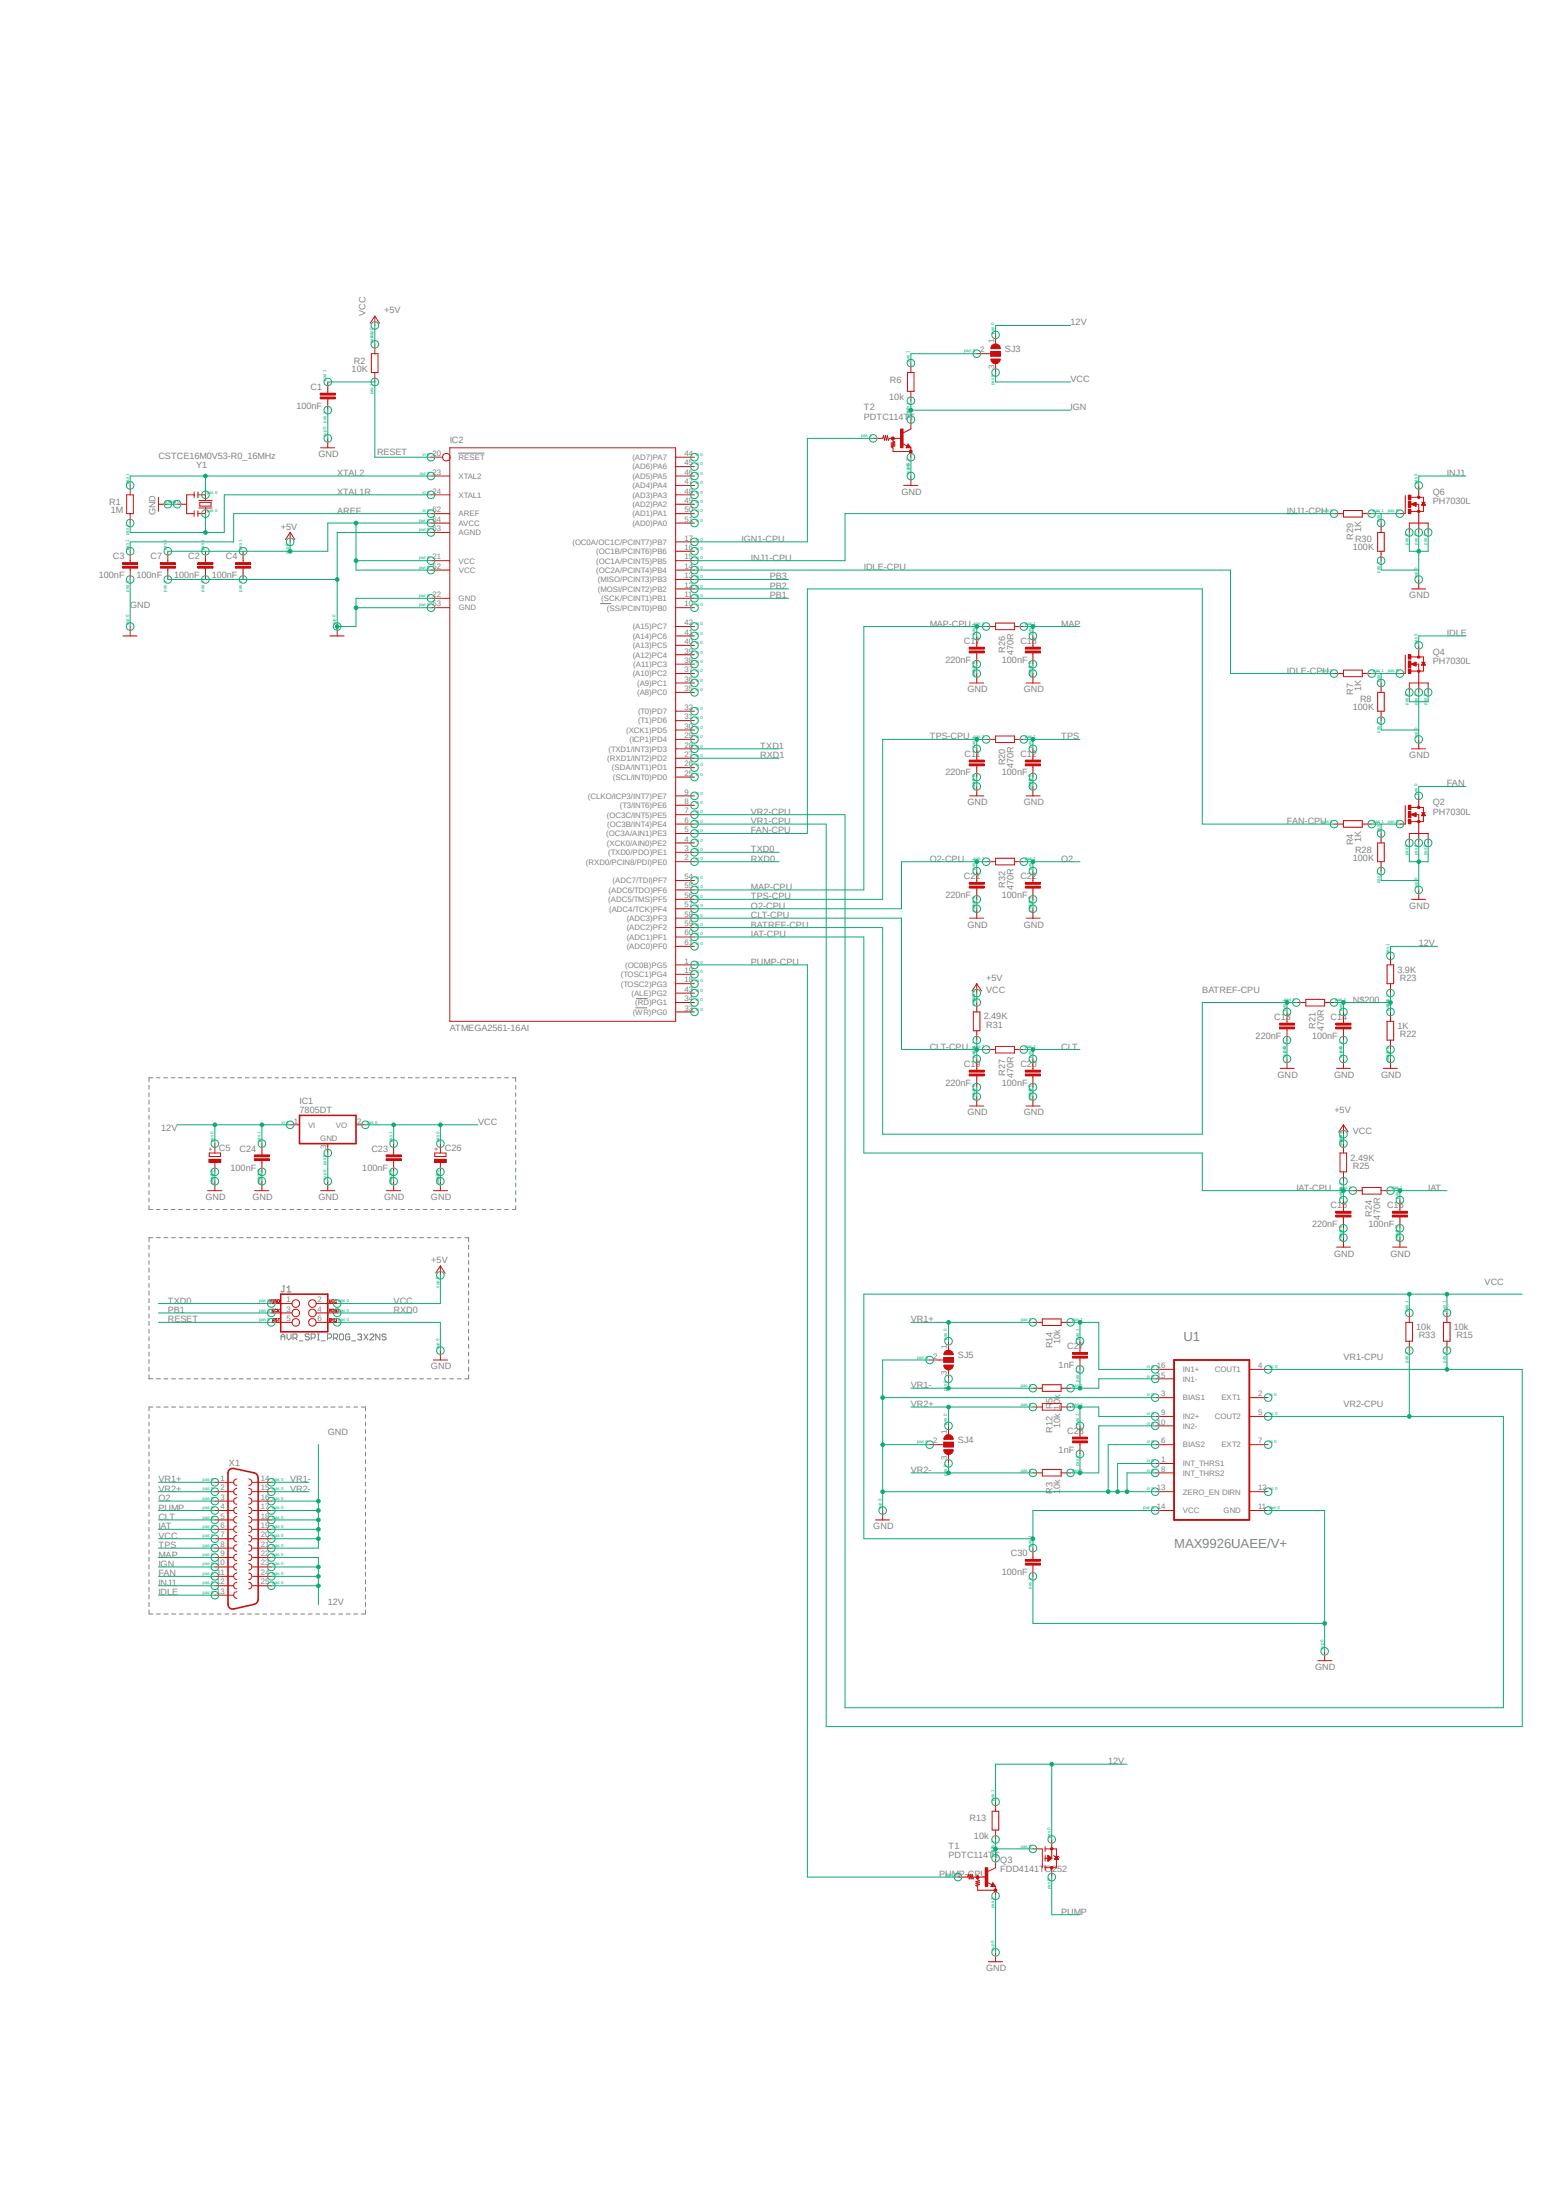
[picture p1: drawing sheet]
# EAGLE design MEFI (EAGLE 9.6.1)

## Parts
C1  100nF  C-EUC0805  [C0805]
C2  100nF  C-EUC0805  [C0805]
C3  100nF  C-EUC0805  [C0805]
C4  100nF  C-EUC0805  [C0805]
C5  CPOL-EUTT2D7L  [TT2D7L]
C7  100nF  C-EUC0805  [C0805]
C11  220nF  C-EUC0805  [C0805]
C12  100nF  C-EUC0805  [C0805]
C13  220nF  C-EUC0805  [C0805]
C14  100nF  C-EUC0805  [C0805]
C15  220nF  C-EUC0805  [C0805]
C16  100nF  C-EUC0805  [C0805]
C17  220nF  C-EUC0805  [C0805]
C18  100nF  C-EUC0805  [C0805]
C19  220nF  C-EUC0805  [C0805]
C20  100nF  C-EUC0805  [C0805]
C21  220nF  C-EUC0805  [C0805]
C22  100nF  C-EUC0805  [C0805]
C23  100nF  C-EUC0805  [C0805]
C24  100nF  C-EUC0805  [C0805]
C26  CPOL-EUTT2D7L  [TT2D7L]
C27  1nF  C-EUC0805  [C0805]
C28  1nF  C-EUC0805  [C0805]
C30  100nF  C-EUC0805  [C0805]
IC1  7805DT  [TO252]
IC2  ATMEGA2561-16AI  [TQFP64]
J1  AVR_SPI_PROG_3X2NS  [2X3-NS]
Q2  PH7030L  [SOT669]
Q3  FDD4141TO252  [TO252]
Q4  PH7030L  [SOT669]
Q6  PH7030L  [SOT669]
R1  1M  R-EU_R0805  [R0805]
R2  10K  R-EU_R0805  [R0805]
R3  10k  R-EU_R0805  [R0805]
R4  1K  R-EU_R0805  [R0805]
R5  10k  R-EU_R0805  [R0805]
R6  10k  R-EU_R0805  [R0805]
R7  1K  R-EU_R0805  [R0805]
R8  100K  R-EU_R0805  [R0805]
R12  10k  R-EU_R0805  [R0805]
R13  10k  R-EU_R0805  [R0805]
R14  10k  R-EU_R0805  [R0805]
R15  10k  R-EU_R0805  [R0805]
R20  470R  R-EU_R0805  [R0805]
R21  470R  R-EU_R0805  [R0805]
R22  1K  R-EU_R0805  [R0805]
R23  3.9K  R-EU_R0805  [R0805]
R24  470R  R-EU_R0805  [R0805]
R25  2.49K  R-EU_R0805  [R0805]
R26  470R  R-EU_R0805  [R0805]
R27  470R  R-EU_R0805  [R0805]
R28  100K  R-EU_R0805  [R0805]
R29  1K  R-EU_R0805  [R0805]
R30  100K  R-EU_R0805  [R0805]
R31  2.49K  R-EU_R0805  [R0805]
R32  470R  R-EU_R0805  [R0805]
R33  10k  R-EU_R0805  [R0805]
SJ3  SJ2W  [SJ_2]
SJ4  SJ2W  [SJ_2]
SJ5  SJ2W  [SJ_2]
T1  PDTC114TT  MUN2214T1-NPN_DRIVER-SC59-BEC  [SC59-BEC]
T2  PDTC114TT  MUN2214T1-NPN_DRIVER-SC59-BEC  [SC59-BEC]
U1  MAXIM_MAX9926UAEE-V+MAXIM_MAX9926UAEE-V+_0_0  [MAXIM_MAX9926UAEE-V+_0]
X1  F25D  [F25D]
Y1  CSTCE16M0V53-R0_16MHz  RESONATORMU  [RESONATOR]

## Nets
12V: C5.+ C24.1 IC1.1(VI) Q3.2(S) R13.2 R23.1 SJ3.1 X1.22 X1.23 X1.24 X1.25
AREF: C3.1 IC2.62(AREF)
BATREF-CPU: C13.1 IC2.59((ADC2)PF2) R21.2
CLT: C20.1 R27.1 X1.5
CLT-CPU: C19.1 IC2.58((ADC3)PF3) R27.2 R31.2
FAN: Q2.MB(D) X1.11
FAN-CPU: IC2.5((OC3A/AIN1)PE3) R4.2
GND: C1.2 C2.2 C3.2 C4.2 C5.- C7.2 C11.2 C12.2 C13.2 C14.2 C15.2 C16.2 C17.2 C18.2 C19.2 C20.2 C21.2 C22.2 C23.2 C24.2 C26.- C30.2 IC1.3(GND) IC2.22(GND) IC2.53(GND1) IC2.63(AGND) J1.6 Q2.1(S) Q2.2(S) Q2.3(S) Q4.1(S) Q4.2(S) Q4.3(S) Q6.1(S) Q6.2(S) Q6.3(S) R8.1 R22.2 R28.1 R30.1 SJ4.2 SJ5.2 T1.E T2.E U1.1(INT_THRS1) U1.3(BIAS1) U1.6(BIAS2) U1.8(INT_THRS2) U1.11(GND) U1.13(ZERO_EN) X1.16 X1.17 X1.18 X1.19 X1.20 X1.21 Y1.2
IAT: C16.1 R24.1 X1.6
IAT-CPU: C15.1 IC2.60((ADC1)PF1) R24.2 R25.2
IDLE: Q4.MB(D) X1.13
IDLE-CPU: IC2.14((OC2A/PCINT4)PB4) R7.2
IGN: R6.1 T2.C X1.10
IGN1-CPU: IC2.17((OC0A/OC1C/PCINT7)PB7) T2.B
INJ1: Q6.MB(D) X1.12
INJ1-CPU: IC2.15((OC1A/PCINT5)PB5) R29.2
MAP: C18.1 R26.1 X1.9
MAP-CPU: C17.1 IC2.55((ADC6/TDO)PF6) R26.2
N$7: Q2.4(G) R4.1 R28.2
N$13: Q6.4(G) R29.1 R30.2
N$33: C28.2 R3.1 U1.10(IN2-)
N$34: C27.2 R5.1 U1.15(IN1-)
N$36: R6.2 SJ3.2
N$48: Q3.1(G) R13.1 T1.C
N$49: C27.1 R14.1 U1.16(IN1+)
N$52: C28.1 R12.1 U1.9(IN2+)
N$91: Q4.4(G) R7.1 R8.2
N$200: C14.1 R21.1 R22.1 R23.2
O2: C22.1 R32.1 X1.3
O2-CPU: C21.1 IC2.57((ADC4/TCK)PF4) R32.2
PB1: IC2.11((SCK/PCINT1)PB1) J1.3
PB2: IC2.12((MOSI/PCINT2)PB2)
PB3: IC2.13((MISO/PCINT3)PB3)
PUMP: Q3.3(D) X1.4
PUMP-CPU: IC2.1((OC0B)PG5) T1.B
RESET: C1.1 IC2.20(RESET) J1.5 R2.1
RXD0: IC2.2((RXD0/PCIN8/PDI)PE0) J1.4
RXD1: IC2.27((RXD1/INT2)PD2)
TPS: C12.1 R20.1 X1.8
TPS-CPU: C11.1 IC2.56((ADC5/TMS)PF5) R20.2
TXD0: IC2.3((TXD0/PDO)PE1) J1.1
TXD1: IC2.28((TXD1/INT3)PD3)
VCC: C2.1 C4.1 C7.1 C23.1 C26.+ C30.1 IC1.2(VO) IC2.21(VCC) IC2.52(VCC1) IC2.64(AVCC) J1.2 R2.2 R15.1 R25.1 R31.1 R33.1 SJ3.3 U1.14(VCC) X1.7 ; supply symbol labelled +5V
VR1+: R14.2 SJ5.1 X1.1
VR1-: R5.2 SJ5.3 X1.14
VR1-CPU: IC2.6((OC3B/INT4)PE4) R15.2 U1.4(COUT1)
VR2+: R12.2 SJ4.1 X1.2
VR2-: R3.2 SJ4.3 X1.15
VR2-CPU: IC2.7((OC3C/INT5)PE5) R33.2 U1.5(COUT2)
XTAL1R: IC2.24(XTAL1) R1.1 Y1.3
XTAL2: IC2.23(XTAL2) R1.2 Y1.1
Unconnected: IC2.4((XCK0/AIN0)PE2) IC2.8((T3/INT6)PE6) IC2.9((CLKO/ICP3/INT7)PE7) IC2.10((SS/PCINT0)PB0) IC2.16((OC1B/PCINT6)PB6) IC2.18((TOSC2)PG3) IC2.19((TOSC1)PG4) IC2.25((SCL/INT0)PD0) IC2.26((SDA/INT1)PD1) IC2.29((ICP1)PD4) IC2.30((XCK1)PD5) IC2.31((T1)PD6) IC2.32((T0)PD7) IC2.33((WR)PG0) IC2.34((RD)PG1) IC2.35((A8)PC0) IC2.36((A9)PC1) IC2.37((A10)PC2) IC2.38((A11)PC3) IC2.39((A12)PC4) IC2.40((A13)PC5) IC2.41((A14)PC6) IC2.42((A15)PC7) IC2.43((ALE)PG2) IC2.44((AD7)PA7) IC2.45((AD6)PA6) IC2.46((AD5)PA5) IC2.47((AD4)PA4) IC2.48((AD3)PA3) IC2.49((AD2)PA2) IC2.50((AD1)PA1) IC2.51((AD0)PA0) IC2.54((ADC7/TDI)PF7) IC2.61((ADC0)PF0) U1.2(EXT1) U1.7(EXT2) U1.12(DIRN)

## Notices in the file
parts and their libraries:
SparkFun-Connectors: Licensing: Creative Commons ShareAlike 4.0 International - https://creativecommons.org/licenses/by-sa/4.0
